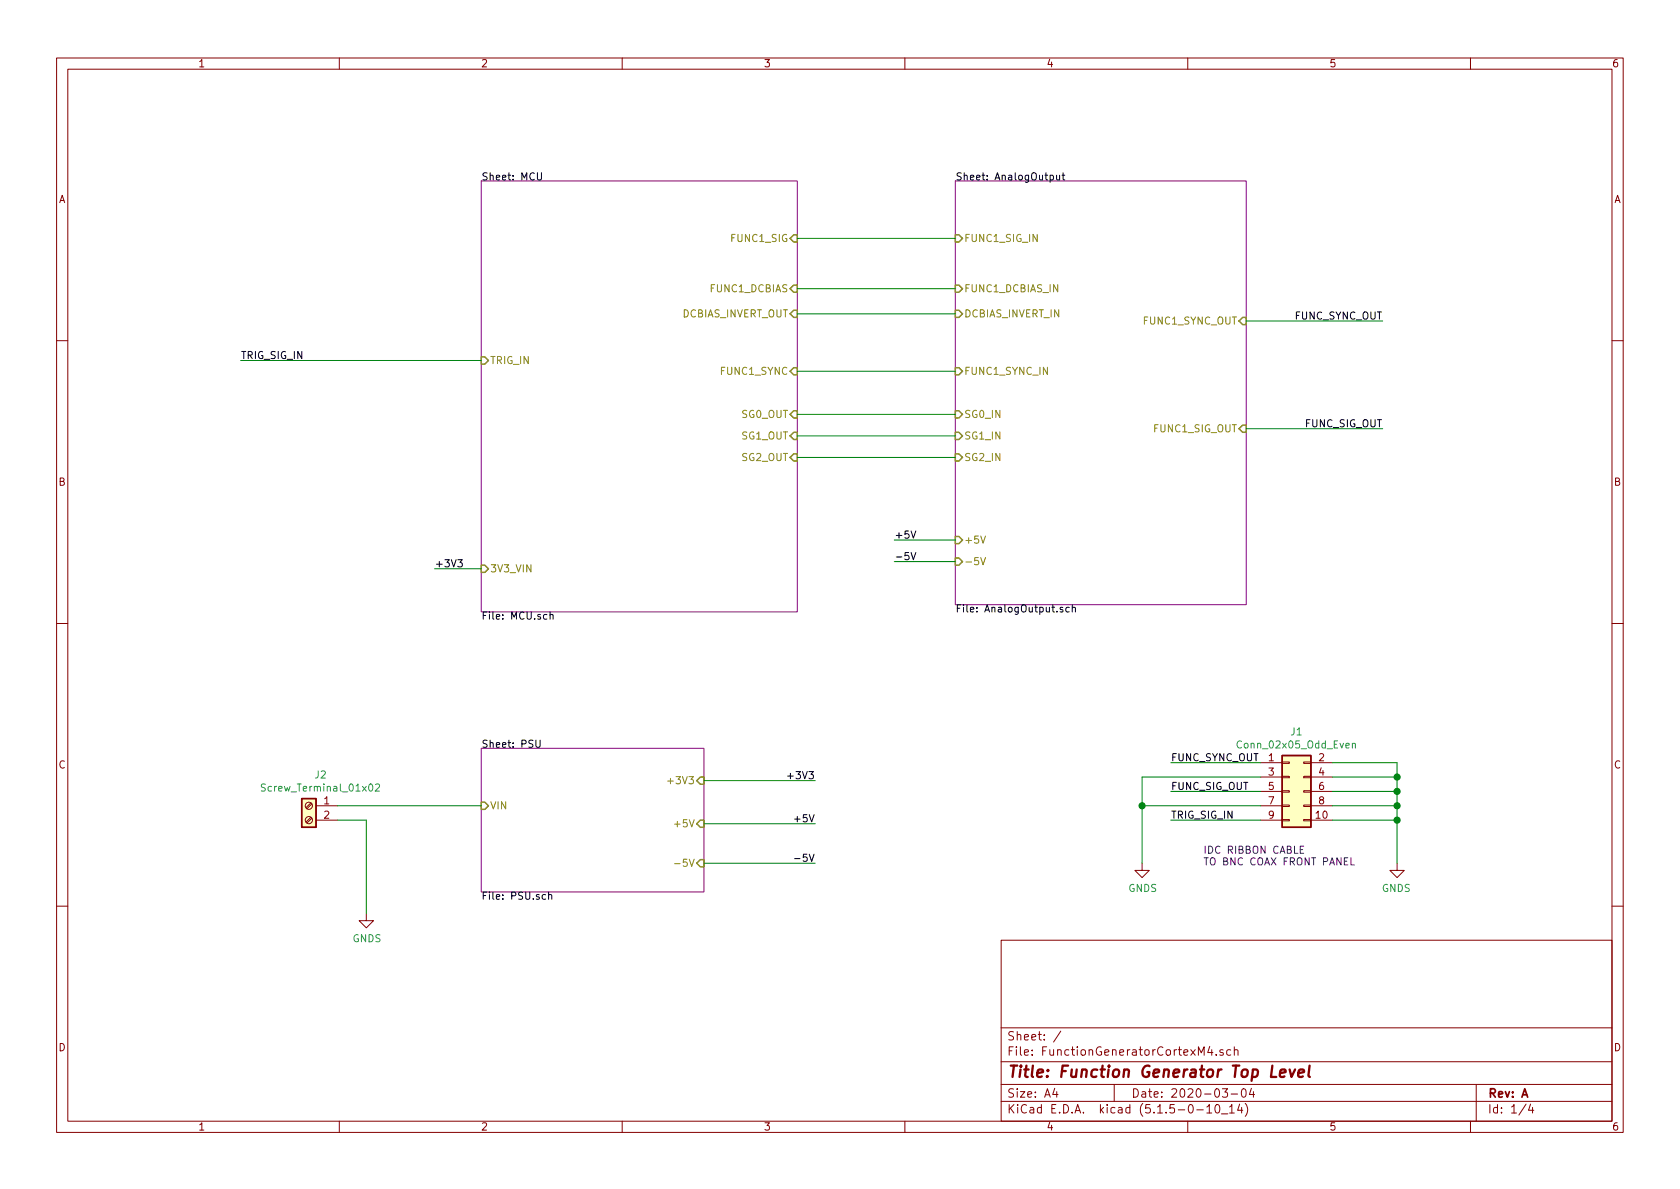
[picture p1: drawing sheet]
EESchema Schematic File Version 4
EELAYER 30 0
EELAYER END
$Descr A4 11693 8268
encoding utf-8
Sheet 1 4
Title "Function Generator Top Level"
Date "2020-03-04"
Rev "A"
Comp ""
Comment1 ""
Comment2 ""
Comment3 ""
Comment4 ""
$EndDescr
$Sheet
S 3350 1250 2200 3000
U 5E5FDD07
F0 "MCU" 50
F1 "MCU.sch" 50
F2 "TRIG_IN" I L 3350 2500 50 
F3 "FUNC1_DCBIAS" I R 5550 2000 50 
F4 "FUNC1_SIG" I R 5550 1650 50 
F5 "FUNC1_SYNC" I R 5550 2575 50 
F6 "3V3_VIN" I L 3350 3950 50 
F7 "DCBIAS_INVERT_OUT" I R 5550 2175 50 
F8 "SG0_OUT" I R 5550 2875 50 
F9 "SG1_OUT" I R 5550 3025 50 
F10 "SG2_OUT" I R 5550 3175 50 
$EndSheet
$Sheet
S 3350 5200 1550 1000
U 5E5FDE87
F0 "PSU" 50
F1 "PSU.sch" 50
F2 "VIN" I L 3350 5600 50 
F3 "+5V" I R 4900 5725 50 
F4 "+3V3" I R 4900 5425 50 
F5 "-5V" I R 4900 6000 50 
$EndSheet
$Comp
L Connector:Screw_Terminal_01x02 J2
U 1 1
P 2150 5600
F 0 "J2" H 2068 5817 50  0000 C CNN
F 1 "Screw_Terminal_01x02" H 2068 5726 50  0000 C CNN
F 2 "TerminalBlock:TerminalBlock_bornier-2_P5.08mm" H 2150 5600 50  0001 C CNN
F 3 "~" H 2150 5600 50  0001 C CNN
	1    2150 5600
	-1   0    0    -1  
$EndComp
Wire Wire Line
	2350 5600 3350 5600
Wire Wire Line
	2350 5700 2550 5700
Wire Wire Line
	2550 5700 2550 6350
$Comp
L power:GNDS #PWR0101
U 1 1
P 2550 6350
F 0 "#PWR0101" H 2550 6100 50  0001 C CNN
F 1 "GNDS" H 2555 6177 50  0000 C CNN
F 2 "" H 2550 6350 50  0001 C CNN
F 3 "" H 2550 6350 50  0001 C CNN
	1    2550 6350
	1    0    0    -1  
$EndComp
$Comp
L power:GNDS #PWR0102
U 1 1
P 7950 6000
F 0 "#PWR0102" H 7950 5750 50  0001 C CNN
F 1 "GNDS" H 7955 5827 50  0000 C CNN
F 2 "" H 7950 6000 50  0001 C CNN
F 3 "" H 7950 6000 50  0001 C CNN
	1    7950 6000
	1    0    0    -1  
$EndComp
Wire Wire Line
	3350 2500 1675 2500
$Sheet
S 6650 1250 2025 2950
U 5EBB9B06
F0 "AnalogOutput" 50
F1 "AnalogOutput.sch" 50
F2 "FUNC1_SYNC_IN" I L 6650 2575 50 
F3 "FUNC1_SIG_IN" I L 6650 1650 50 
F4 "FUNC1_SYNC_OUT" I R 8675 2225 50 
F5 "FUNC1_SIG_OUT" I R 8675 2975 50 
F6 "FUNC1_DCBIAS_IN" I L 6650 2000 50 
F7 "DCBIAS_INVERT_IN" I L 6650 2175 50 
F8 "SG0_IN" I L 6650 2875 50 
F9 "SG1_IN" I L 6650 3025 50 
F10 "SG2_IN" I L 6650 3175 50 
F11 "+5V" I L 6650 3750 50 
F12 "-5V" I L 6650 3900 50 
$EndSheet
Wire Wire Line
	6650 1650 5550 1650
Wire Wire Line
	5550 2000 6650 2000
Wire Wire Line
	6650 2575 5550 2575
Wire Wire Line
	8675 2975 9625 2975
Wire Wire Line
	8675 2225 9625 2225
Wire Wire Line
	4900 5425 5675 5425
Text Label 5675 5425 2    50   ~ 0
+3V3
Wire Wire Line
	4900 5725 5675 5725
Text Label 5675 5725 2    50   ~ 0
+5V
Text Label 3025 3950 0    50   ~ 0
+3V3
Wire Wire Line
	6650 2175 5550 2175
Wire Wire Line
	5550 2875 6650 2875
Wire Wire Line
	5550 3025 6650 3025
Wire Wire Line
	6650 3175 5550 3175
Wire Wire Line
	4900 6000 5675 6000
Text Label 5675 6000 2    50   ~ 0
-5V
Wire Wire Line
	6650 3900 6225 3900
Text Label 6225 3900 0    50   ~ 0
-5V
$Comp
L Connector_Generic:Conn_02x05_Odd_Even J1
U 1 1
P 8975 5500
F 0 "J1" H 9025 5917 50  0000 C CNN
F 1 "Conn_02x05_Odd_Even" H 9025 5826 50  0000 C CNN
F 2 "Connector_IDC:IDC-Header_2x06_P2.54mm_Vertical" H 8975 5500 50  0001 C CNN
F 3 "~" H 8975 5500 50  0001 C CNN
	1    8975 5500
	1    0    0    -1  
$EndComp
Wire Wire Line
	7950 5600 8775 5600
Wire Wire Line
	7950 5600 7950 6000
Wire Wire Line
	7950 5600 7950 5400
Wire Wire Line
	7950 5400 8775 5400
Connection ~ 7950 5600
Wire Wire Line
	9725 5400 9725 5500
$Comp
L power:GNDS #PWR05
U 1 1
P 9725 6000
F 0 "#PWR05" H 9725 5750 50  0001 C CNN
F 1 "GNDS" H 9730 5827 50  0000 C CNN
F 2 "" H 9725 6000 50  0001 C CNN
F 3 "" H 9725 6000 50  0001 C CNN
	1    9725 6000
	-1   0    0    -1  
$EndComp
Wire Wire Line
	9275 5400 9725 5400
Wire Wire Line
	9275 5500 9725 5500
Connection ~ 9725 5500
Wire Wire Line
	9725 5500 9725 5600
Wire Wire Line
	9275 5600 9725 5600
Connection ~ 9725 5600
Wire Wire Line
	9725 5600 9725 5700
Wire Wire Line
	9275 5700 9725 5700
Connection ~ 9725 5700
Wire Wire Line
	9725 5700 9725 6000
Wire Wire Line
	9275 5300 9725 5300
Wire Wire Line
	9725 5300 9725 5400
Connection ~ 9725 5400
Wire Wire Line
	8775 5700 8150 5700
Wire Wire Line
	8775 5500 8150 5500
Wire Wire Line
	8775 5300 8150 5300
Text Label 9625 2225 2    50   ~ 0
FUNC_SYNC_OUT
Text Label 9625 2975 2    50   ~ 0
FUNC_SIG_OUT
Text Label 8150 5300 0    50   ~ 0
FUNC_SYNC_OUT
Text Label 8150 5500 0    50   ~ 0
FUNC_SIG_OUT
Text Label 1675 2500 0    50   ~ 0
TRIG_SIG_IN
Text Label 8150 5700 0    50   ~ 0
TRIG_SIG_IN
Text Notes 8375 6025 0    50   ~ 0
IDC RIBBON CABLE\nTO BNC COAX FRONT PANEL
Wire Wire Line
	6650 3750 6225 3750
Text Label 6225 3750 0    50   ~ 0
+5V
Wire Wire Line
	3350 3950 3025 3950
$EndSCHEMATC
